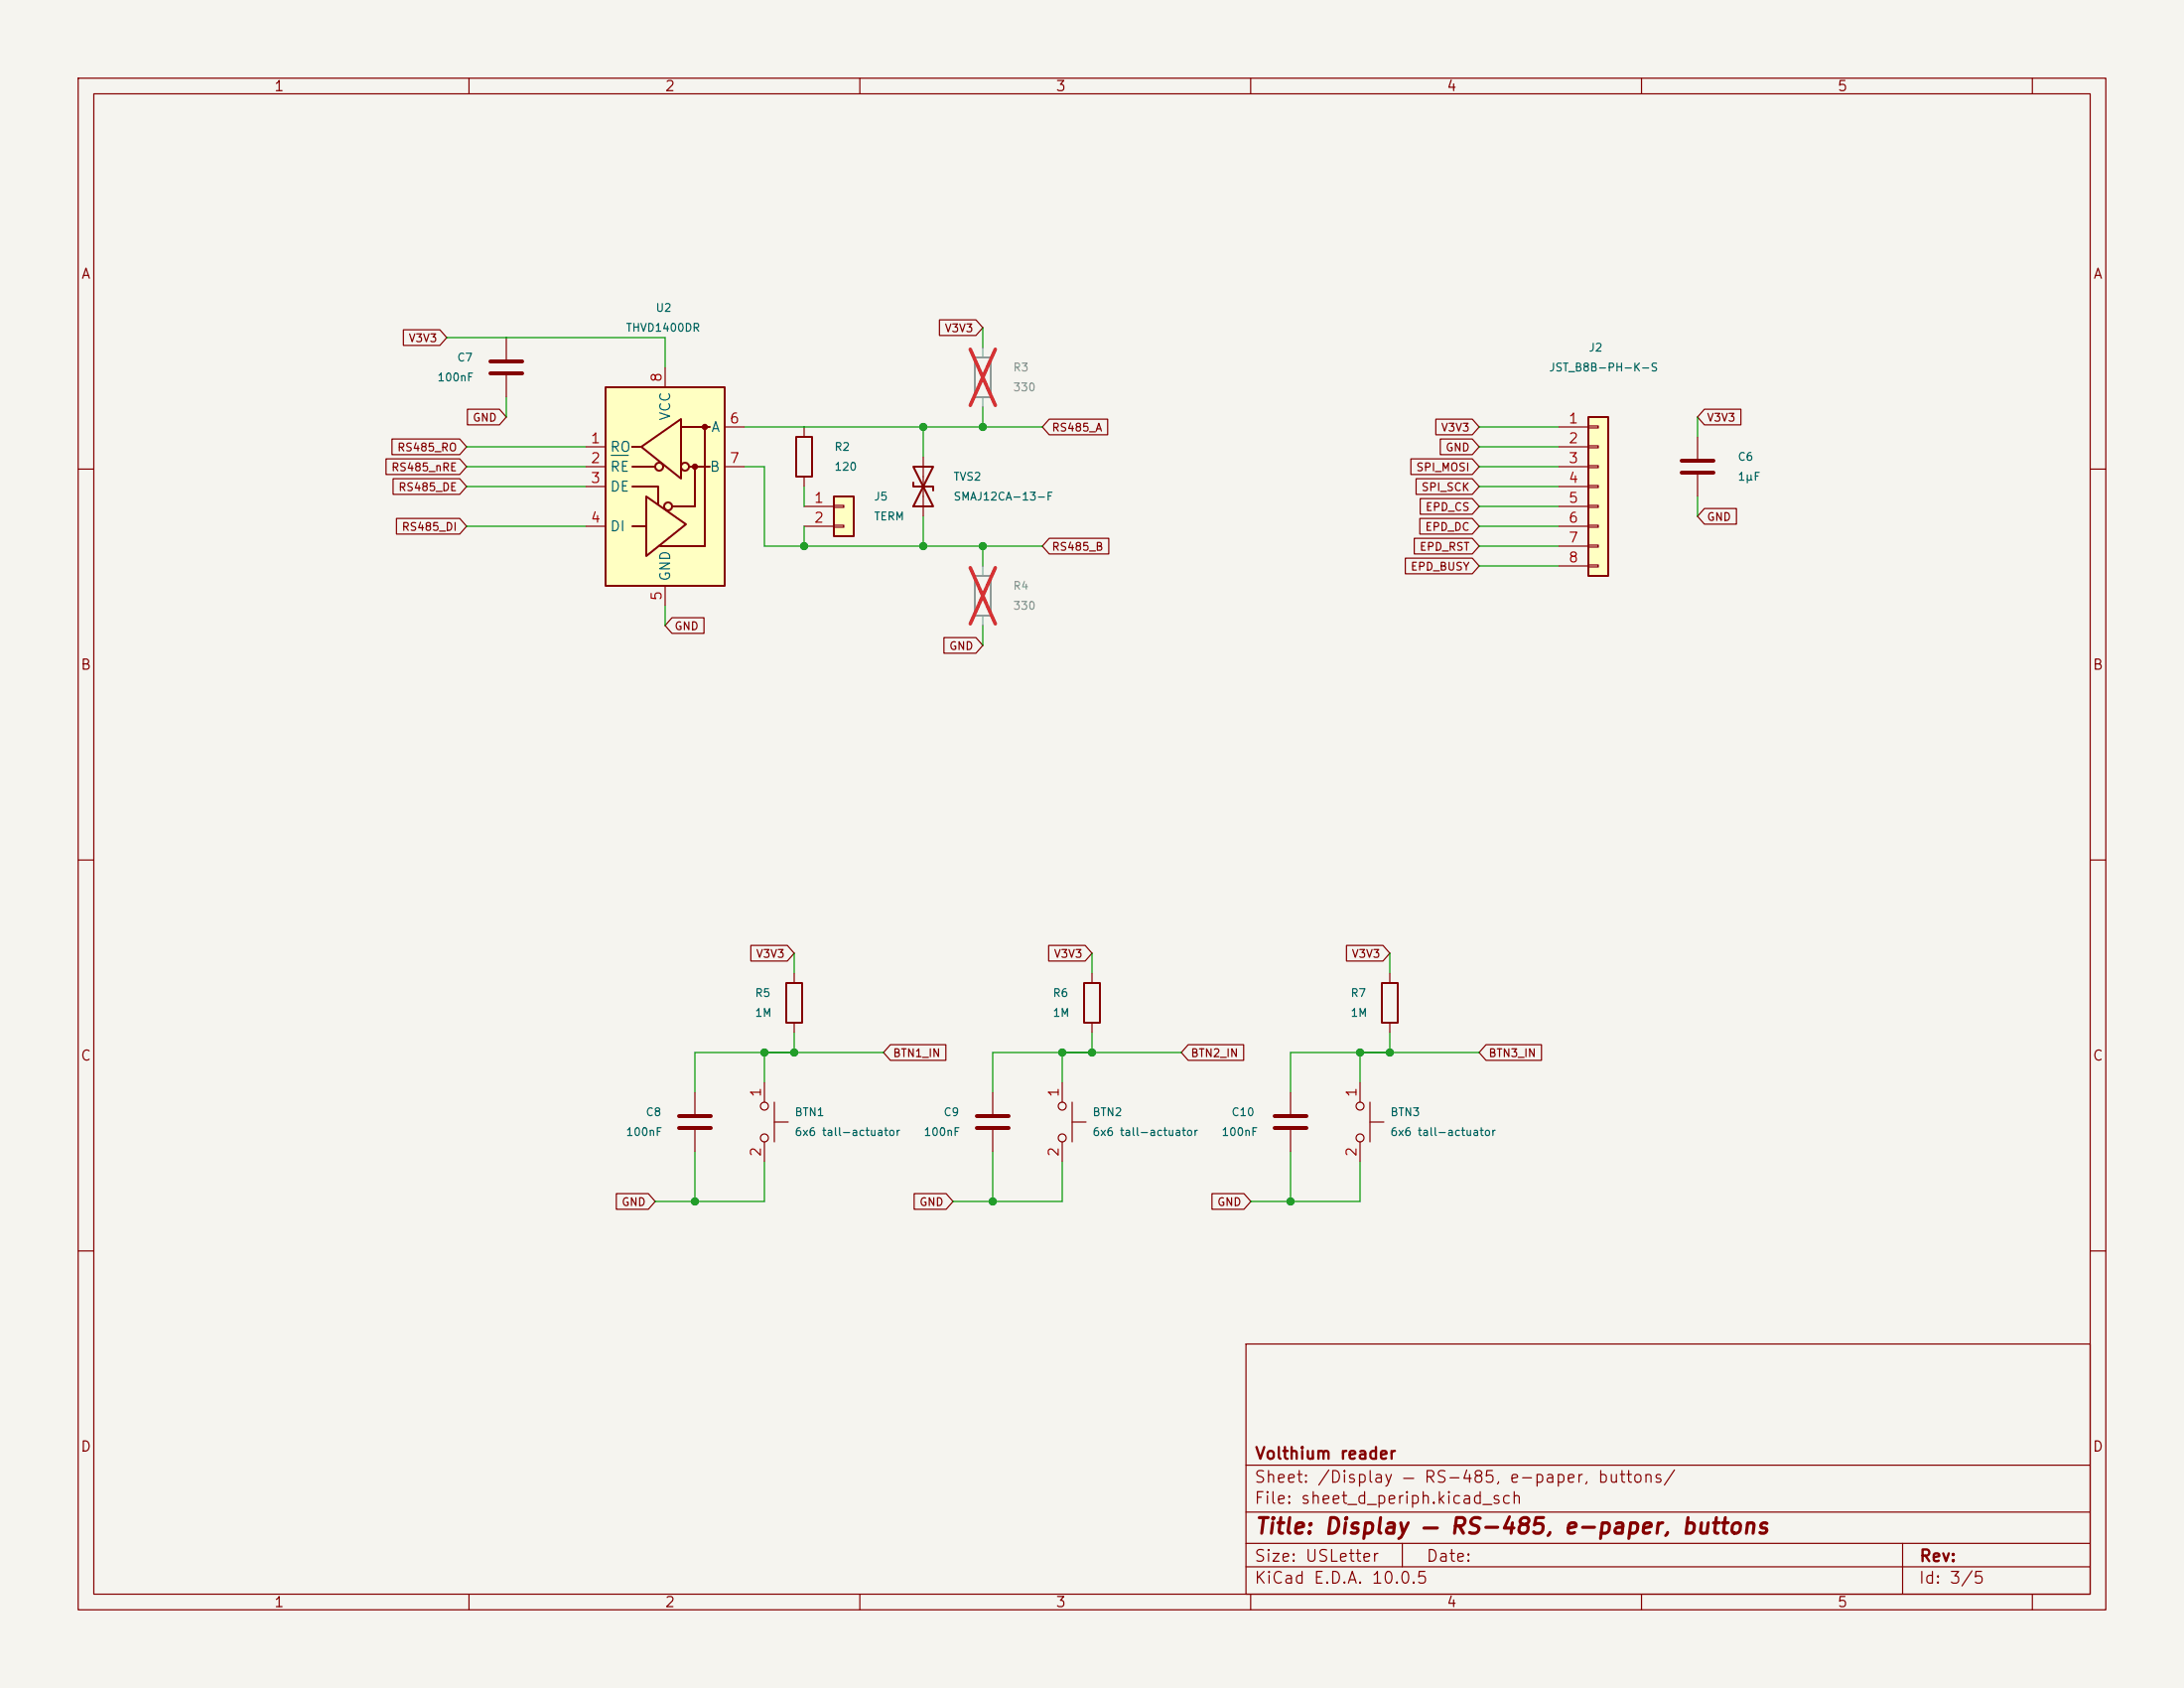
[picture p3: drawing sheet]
<svg xmlns="http://www.w3.org/2000/svg" width="279mm" height="216mm" viewBox="0 0 279 216" stroke-linecap="round" stroke-linejoin="round" font-family="sans-serif">
<path d="M0 0h279.4v215.9h-279.4z" fill="#f5f4ef" stroke="#f5f4ef" stroke-width=".13"/>
<g fill="none" stroke="#840000" stroke-width=".15">
<path d="M10 10h259.4v195.9h-259.4zM12 12h255.4v191.9h-255.4zM60 10v2M110 10v2M160 10v2M210 10v2M260 10v2M102.9 54.6v1.3M10 60h2M102.9 61v1.2M267.4 60h2M10 110h2"/>
<path d="M267.4 110h2M10 160h2M159.4 171.9h108v32h-108zM267.4 160h2M159.4 197.4h108M159.4 193.4h108M159.4 187.4h108M179.4 197.4v3M243.4 197.4v6.5M60 203.9v2M110 203.9v2M159.4 200.4h108"/>
<path d="M160 203.9v2M210 203.9v2M260 203.9v2"/>
</g>
<path d="M101.9 55.9h2v5.1h-2z" fill="none" stroke="#840000" stroke-width=".25"/>
<path d="M77.5 49.5h15.2v25.4h-15.2z" fill="#ffffc2"/>
<g fill="none" stroke="#840000" stroke-width=".25">
<path d="M77.5 49.5h15.2v25.4h-15.2zM80.9 59.7h2.9M81 57.2h-.1h1M82 57.2l5.1-3.6v7.6zM87.1 54.6h3.7M88.1 59.7h2.7M88.9 59.7v5.1h-2.9M90.2 54.6v15.3h-5.7M116.8 59.7h2.6l-2.6 5.1h2.6zM80.9 62.2h3.3v2.3M80.9 67.3h1.6M82.7 63.5l5.1 3.6-5.1 4z"/>
<path d="M116.8 61.7v.5h2.6v.5M138.7 125.7h2v5.1h-2z"/>
<circle cx="84.3" cy="59.7" r=".51"/>
<circle cx="87.6" cy="59.7" r=".51"/>
<circle cx="85.5" cy="64.8" r=".51"/>
</g>
<g fill="#840000" stroke="#840000" stroke-width=".25">
<circle cx="88.9" cy="59.7" r=".28"/>
<circle cx="90.2" cy="54.6" r=".28"/>
</g>
<g fill="none" stroke="#840000" stroke-width=".15">
<path d="M64.8 43.2v2.8M64.8 48v2.8M74.9 57.2h2.6M74.9 59.7h2.6M85.1 47v2.5M92.7 59.7h2.5M92.7 54.6h2.5M118.1 58.4v7.6M74.9 62.2h2.6M74.9 67.3h2.6M85.1 74.9v2.6M139.7 124.5v1.2"/>
<path d="M139.7 130.8v1.3M165.1 139.7v2.8M165.1 144.5v2.8"/>
</g>
<path d="M78.2 58.2h2.2" fill="none" stroke="#006464" stroke-width=".15"/>
<path d="M124.7 73.7h2v5h-2z" fill="none" stroke="#9c9b98" stroke-width=".25"/>
<path d="M125.7 72.4v1.3M125.7 78.7v1.3" fill="none" stroke="#9c9b98" stroke-width=".15"/>
<path d="M124.1 72.6l3.2 7.2M127.3 72.6l-3.2 7.2" fill="none" stroke="#e12e31" stroke-width=".46"/>
<path d="M62.7 46.2h4.1M62.7 47.8h4.1M163.1 142.7h4M163.1 144.3h4" fill="none" stroke="#840000" stroke-width=".51"/>
<path d="M106.7 63.5h2.5v5.1h-2.5z" fill="#ffffc2"/>
<path d="M106.7 63.5h2.5v5.1h-2.5zM176.8 125.7h2v5.1h-2z" fill="none" stroke="#840000" stroke-width=".25"/>
<g fill="none" stroke="#840000" stroke-width=".15">
<path d="M102.9 64.8h3.8M102.9 67.3h3.8M106.7 64.6h1.2v.3h-1.2zM106.7 67.2h1.2v.2h-1.2zM88.9 139.7v2.8M135.9 138.4v2.6M174 138.4v2.6M177.8 124.5v1.2M177.8 130.8v1.3M88.9 144.5v2.8M135.9 146.1v2.5M137.2 143.5h1.7"/>
<path d="M137.2 141v5.1M174 146.1v2.5M175.3 143.5h1.7M175.3 141v5.1"/>
<circle cx="135.9" cy="141.5" r=".51"/>
<circle cx="135.9" cy="145.5" r=".51"/>
<circle cx="174" cy="145.5" r=".51"/>
<circle cx="174" cy="141.5" r=".51"/>
</g>
<path d="M124.7 45.7h2v5.1h-2z" fill="none" stroke="#9c9b98" stroke-width=".25"/>
<path d="M125.7 44.5v1.2M125.7 50.8v1.3" fill="none" stroke="#9c9b98" stroke-width=".15"/>
<path d="M124.1 44.7l3.2 7.1M127.3 44.7l-3.2 7.1" fill="none" stroke="#e12e31" stroke-width=".46"/>
<path d="M86.9 142.7h4M86.9 144.3h4" fill="none" stroke="#840000" stroke-width=".51"/>
<path d="M203.2 53.3h2.5v20.4h-2.5z" fill="#ffffc2"/>
<path d="M203.2 53.3h2.5v20.4h-2.5zM100.6 125.7h2v5.1h-2z" fill="none" stroke="#840000" stroke-width=".25"/>
<g fill="none" stroke="#840000" stroke-width=".15">
<path d="M49.4 58.7h9.4l.9 1-.9 1h-9.4zM50.1 56.1h8.7l.9 1.1-.9 1h-8.7zM51.6 42.2h4.7l.8 1-.8 1h-4.7zM59.8 52.3h4.1l.9 1-.9 1h-4.1zM120.2 40.9h4.7l.8 1-.8 1h-4.7zM134.2 53.6h7.5v2h-7.5l-.9-1zM180.5 58.7h7.9l.8 1-.8 1h-7.9zM183.7 53.6h4.7l.8 1-.8 1h-4.7zM184.3 56.1h4.1l.8 1.1-.8 1h-4.1zM199.4 54.6h3.8M199.4 57.2h3.8M199.4 59.7h3.8"/>
<path d="M203.2 54.5h1.3v.2h-1.3zM203.2 57h1.3v.3h-1.3zM203.2 59.6h1.3v.2h-1.3zM217.2 55.9v2.8M218 52.3h4.7v2h-4.7l-.8-1zM50.3 61.2h8.5l.9 1-.9 1h-8.5zM50.7 66.3h8.1l.9 1-.9 1h-8.1zM86 79h4.1v2h-4.1l-.9-1zM134.2 68.8h7.6v2.1h-7.6l-.9-1zM179.8 71.4h8.6l.8 1-.8 1h-8.6zM180.9 68.8h7.5l.8 1.1-.8 1h-7.5zM181.2 61.2h7.2l.8 1-.8 1h-7.2z"/>
<path d="M181.6 66.3h6.8l.8 1-.8 1h-6.8zM181.7 63.8h6.7l.8 1-.8 1h-6.7zM199.4 62.2h3.8M199.4 64.8h3.8M199.4 67.3h3.8M199.4 69.9h3.8M199.4 72.4h3.8M203.2 62.1h1.3v.3h-1.3zM203.2 64.6h1.3v.3h-1.3zM203.2 67.2h1.3v.2h-1.3zM203.2 69.7h1.3v.3h-1.3zM203.2 72.3h1.3v.2h-1.3z"/>
<path d="M217.2 60.7v2.8M218 65h4.1v2h-4.1l-.8-1zM120.8 81.5h4.1l.8 1.1-.8 1h-4.1zM96.1 120.9h4.6l.9 1-.9 1h-4.6zM97.8 138.4v2.6M101.6 124.5v1.2M101.6 130.8v1.3M113.9 133.6h7.1v2h-7.1l-.9-1zM127 139.7v2.8M134.2 120.9h4.6l.9 1-.9 1h-4.6zM152 133.6h7.1v2h-7.1l-.9-1zM172.3 120.9h4.6l.9 1-.9 1h-4.6z"/>
<path d="M190.1 133.6h7.1v2h-7.1l-.9-1zM78.8 152.7h4.1l.9 1-.9 1h-4.1zM97.8 146.1v2.5M99.1 143.5h1.7M99.1 141v5.1M116.9 152.7h4.1l.9 1-.9 1h-4.1zM127 144.5v2.8M155 152.7h4.1l.9 1-.9 1h-4.1z"/>
<circle cx="97.8" cy="145.5" r=".51"/>
<circle cx="97.8" cy="141.5" r=".51"/>
</g>
<path d="M215.1 58.9h4.1M215.1 60.5h4.1M125 142.7h4M125 144.3h4" fill="none" stroke="#840000" stroke-width=".51"/>
<g fill="none" stroke="#009600" stroke-width=".15">
<path d="M57.1 43.2h28v3.8M59.7 57.2h15.2M59.7 59.7h15.2M64.8 50.8v2.5M95.2 59.7h2.6v10.2h35.5M95.2 54.6h38.1M118.1 54.6v3.8M125.7 41.9v2.6M125.7 52.1v2.5M189.2 54.6h10.2M189.2 57.2h10.2M189.2 59.7h10.2"/>
<path d="M217.2 53.3v2.6M59.7 62.2h15.2M59.7 67.3h15.2M85.1 77.5v2.5M102.9 62.2v2.6M102.9 67.3v2.6M118.1 66v3.9M125.7 69.9v2.5M189.2 69.9h10.2M189.2 62.2h10.2M189.2 64.8h10.2M189.2 67.3h10.2"/>
<path d="M189.2 72.4h10.2M217.2 63.5v2.5M125.7 80v2.6M97.8 134.6v3.8M101.6 121.9v2.6M101.6 132.1v2.5M113 134.6h-24.1v5.1M135.9 134.6v3.8M139.7 121.9v2.6M139.7 132.1v2.5M151.1 134.6h-24.1v5.1M174 134.6v3.8"/>
<path d="M177.8 121.9v2.6M177.8 132.1v2.5M189.2 134.6h-24.1v5.1M88.9 147.3v6.4M97.8 148.6v5.1h-14M127 147.3v6.4M135.9 148.6v5.1h-14M165.1 147.3v6.4M174 148.6v5.1h-14"/>
</g>
<g fill="#009600" stroke="#009600" stroke-width=".13">
<circle cx="165.1" cy="153.7" r=".46"/>
<circle cx="177.8" cy="134.6" r=".46"/>
<circle cx="174" cy="134.6" r=".46"/>
<circle cx="135.9" cy="134.6" r=".46"/>
<circle cx="102.9" cy="69.9" r=".46"/>
<circle cx="118.1" cy="54.6" r=".46"/>
<circle cx="125.7" cy="54.6" r=".46"/>
<circle cx="118.1" cy="69.9" r=".46"/>
<circle cx="139.7" cy="134.6" r=".46"/>
<circle cx="125.7" cy="69.9" r=".46"/>
<circle cx="127" cy="153.7" r=".46"/>
<circle cx="101.6" cy="134.6" r=".46"/>
<circle cx="97.8" cy="134.6" r=".46"/>
<circle cx="88.9" cy="153.7" r=".46"/>
</g>
<text font-size="2" fill="#840000" x="160.4" y="196.7">Title: Display — RS-485, e-paper, buttons</text>
<g font-size="1.5" fill="#840000">
<text x="160.4" y="190">Sheet: /Display — RS-485, e-paper, buttons/</text>
<text x="160.4" y="187">Volthium reader</text>
<text x="160.4" y="192.7">File: sheet_d_periph.kicad_sch</text>
<text x="160.4" y="202.9">KiCad E.D.A. 10.0.5</text>
<text x="160.4" y="200.1">Size: USLetter</text>
<text x="182.4" y="200.1">Date:</text>
<text x="245.4" y="202.9">Id: 3/5</text>
<text x="245.4" y="200.1">Rev:</text>
</g>
<g font-size="1.3" fill="#840000">
<text x="35" y="12">1</text>
<text x="85" y="12">2</text>
<text x="135" y="12">3</text>
<text x="185" y="12">4</text>
<text x="235" y="12">5</text>
<text x="10.3" y="36">A</text>
<text x="267.7" y="36">A</text>
<text x="10.2" y="86">B</text>
<text x="267.6" y="86">B</text>
<text x="10.2" y="136">C</text>
<text x="267.6" y="136">C</text>
<text x="10.2" y="186">D</text>
<text x="267.6" y="186">D</text>
<text x="35" y="205.9">1</text>
<text x="85" y="205.9">2</text>
<text x="135" y="205.9">3</text>
<text x="185" y="205.9">4</text>
<text x="235" y="205.9">5</text>
</g>
<g font-size="1.3" fill="#a90000">
<text x="85" y="49" transform="rotate(-90 85 49)">8</text>
<text x="75.5" y="57">1</text>
<text x="75.5" y="59.6">2</text>
<text x="93.2" y="54.5">6</text>
<text x="93.2" y="59.6">7</text>
<text x="200.6" y="54.5">1</text>
<text x="200.6" y="57">2</text>
<text x="200.6" y="59.6">3</text>
<text x="75.5" y="62.1">3</text>
<text x="104" y="64.6">1</text>
<text x="200.6" y="62.1">4</text>
<text x="200.6" y="64.6">5</text>
<text x="75.5" y="67.2">4</text>
<text x="104" y="67.2">2</text>
<text x="200.6" y="67.2">6</text>
<text x="200.6" y="69.7">7</text>
<text x="85" y="76.9" transform="rotate(-90 85 76.9)">5</text>
<text x="200.6" y="72.3">8</text>
<text x="97.7" y="140.4" transform="rotate(-90 97.7 140.4)">1</text>
<text x="135.8" y="140.4" transform="rotate(-90 135.8 140.4)">1</text>
<text x="173.9" y="140.4" transform="rotate(-90 173.9 140.4)">1</text>
<text x="97.7" y="148.1" transform="rotate(-90 97.7 148.1)">2</text>
<text x="135.8" y="148.1" transform="rotate(-90 135.8 148.1)">2</text>
<text x="173.9" y="148.1" transform="rotate(-90 173.9 148.1)">2</text>
</g>
<g font-size="1.3" fill="#006464">
<text x="86.1" y="53.9" transform="rotate(-90 86.1 53.9)">VCC</text>
<text x="78" y="58.1">RO</text>
<text x="90.9" y="55.6">A</text>
<text x="78" y="60.7">RE</text>
<text x="78" y="63.2">DE</text>
<text x="90.7" y="60.7">B</text>
<text x="78" y="68.3">DI</text>
<text x="86.1" y="74.4" transform="rotate(-90 86.1 74.4)">GND</text>
</g>
<g font-size="1" fill="#006464">
<text x="83.8" y="40.1">U2</text>
<text x="58.4" y="46.5">C7</text>
<text x="80" y="42.7">THVD1400DR</text>
<text x="198.1" y="47.7">JST_B8B-PH-K-S</text>
<text x="203.2" y="45.2">J2</text>
<text x="55.9" y="49">100nF</text>
<text x="106.7" y="57.9">R2</text>
<text x="222.2" y="59.2">C6</text>
<text x="106.7" y="60.4">120</text>
<text x="111.7" y="64.3">J5</text>
<text x="121.9" y="61.7">TVS2</text>
<text x="121.9" y="64.3">SMAJ12CA-13-F</text>
<text x="222.2" y="61.7">1µF</text>
<text x="111.7" y="66.8">TERM</text>
<text x="96.5" y="127.8">R5</text>
<text x="96.5" y="130.3">1M</text>
<text x="134.6" y="127.8">R6</text>
<text x="134.6" y="130.3">1M</text>
<text x="172.7" y="127.8">R7</text>
<text x="172.7" y="130.3">1M</text>
<text x="82.5" y="143">C8</text>
<text x="101.6" y="143">BTN1</text>
<text x="120.6" y="143">C9</text>
<text x="139.7" y="143">BTN2</text>
<text x="157.5" y="143">C10</text>
<text x="177.8" y="143">BTN3</text>
<text x="80" y="145.5">100nF</text>
<text x="101.6" y="145.5">6x6 tall-actuator</text>
<text x="118.1" y="145.5">100nF</text>
<text x="139.7" y="145.5">6x6 tall-actuator</text>
<text x="156.2" y="145.5">100nF</text>
<text x="177.8" y="145.5">6x6 tall-actuator</text>
</g>
<g font-size="1" fill="#840000">
<text x="52.2" y="44">V3V3</text>
<text x="120.8" y="42.7">V3V3</text>
<text x="50.7" y="58">RS485_RO</text>
<text x="60.4" y="54.2">GND</text>
<text x="134.5" y="55.4">RS485_A</text>
<text x="184.3" y="55.4">V3V3</text>
<text x="184.9" y="58">GND</text>
<text x="218.3" y="54.2">V3V3</text>
<text x="50" y="60.5">RS485_nRE</text>
<text x="50.9" y="63.1">RS485_DE</text>
<text x="181.1" y="60.5">SPI_MOSI</text>
<text x="181.8" y="63.1">SPI_SCK</text>
<text x="182.3" y="65.6">EPD_CS</text>
<text x="51.3" y="68.1">RS485_DI</text>
<text x="134.5" y="70.7">RS485_B</text>
<text x="181.5" y="70.7">EPD_RST</text>
<text x="182.2" y="68.1">EPD_DC</text>
<text x="218.3" y="66.9">GND</text>
<text x="180.4" y="73.2">EPD_BUSY</text>
<text x="86.2" y="80.8">GND</text>
<text x="121.4" y="83.4">GND</text>
<text x="96.7" y="122.7">V3V3</text>
<text x="134.8" y="122.7">V3V3</text>
<text x="172.9" y="122.7">V3V3</text>
<text x="114.2" y="135.4">BTN1_IN</text>
<text x="152.3" y="135.4">BTN2_IN</text>
<text x="190.4" y="135.4">BTN3_IN</text>
<text x="79.4" y="154.5">GND</text>
<text x="117.5" y="154.5">GND</text>
<text x="155.6" y="154.5">GND</text>
</g>
<g font-size="1" fill="#939391">
<text x="129.5" y="47.7">R3</text>
<text x="129.5" y="50.3">330</text>
<text x="129.5" y="75.7">R4</text>
<text x="129.5" y="78.2">330</text>
</g>
</svg>
